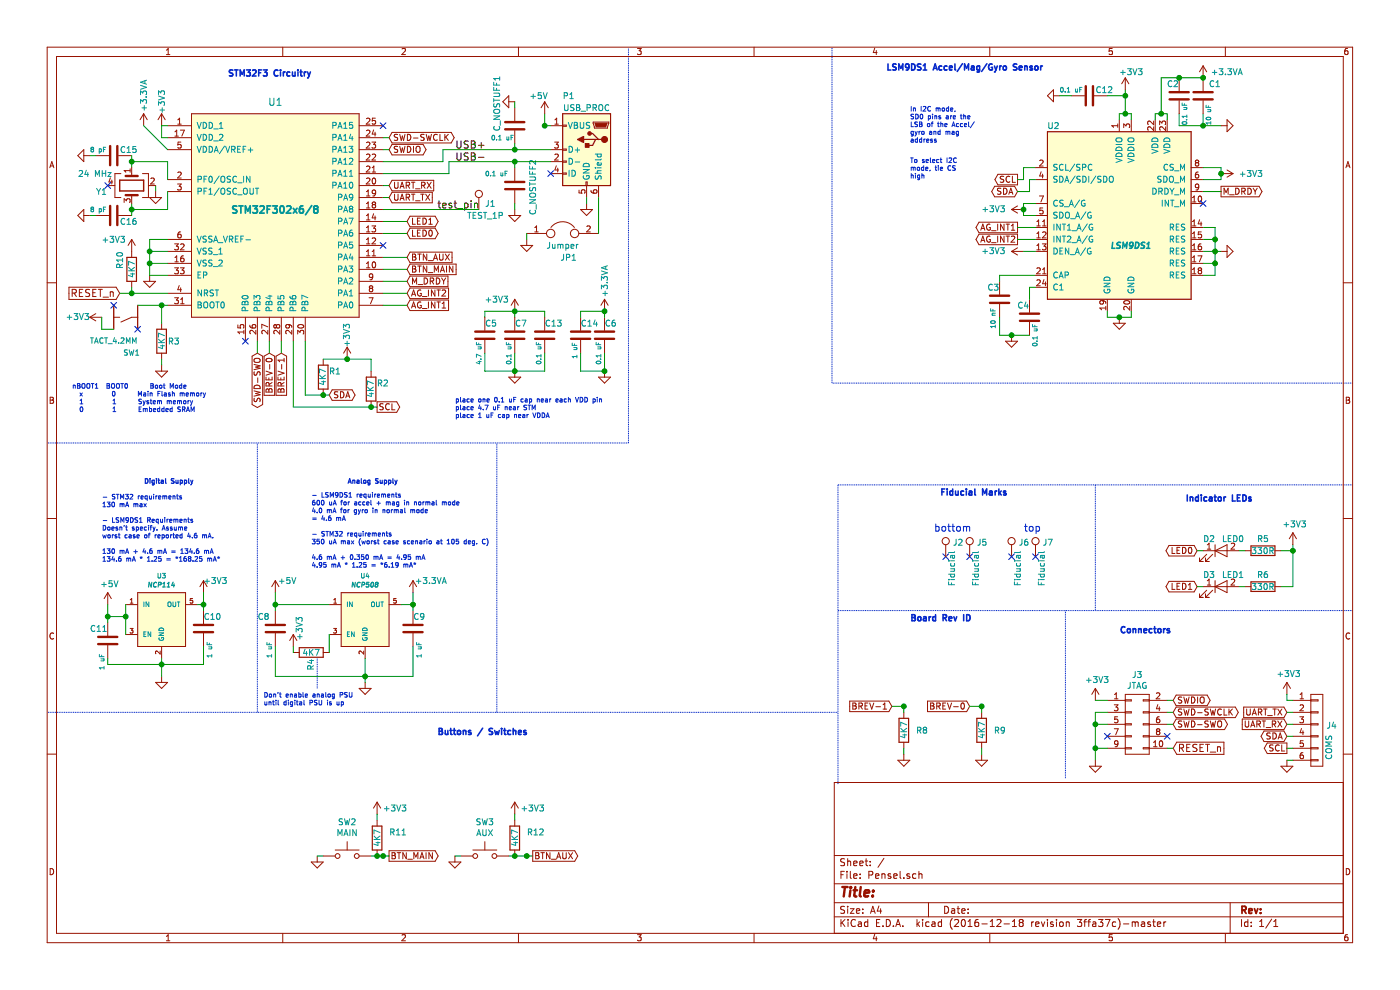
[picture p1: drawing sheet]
EESchema Schematic File Version 2
LIBS:74xgxx
LIBS:74xx
LIBS:ac-dc
LIBS:actel
LIBS:adc-dac
LIBS:allegro
LIBS:Altera
LIBS:analog_devices
LIBS:analog_switches
LIBS:atmel
LIBS:audio
LIBS:battery_management
LIBS:bbd
LIBS:bosch
LIBS:brooktre
LIBS:cmos_ieee
LIBS:cmos4000
LIBS:conn
LIBS:contrib
LIBS:cypress
LIBS:dc-dc
LIBS:device
LIBS:digital-audio
LIBS:diode
LIBS:display
LIBS:dsp
LIBS:elec-unifil
LIBS:ESD_Protection
LIBS:ftdi
LIBS:gennum
LIBS:graphic
LIBS:hc11
LIBS:intel
LIBS:interface
LIBS:ir
LIBS:Lattice
LIBS:linear
LIBS:logo
LIBS:maxim
LIBS:mechanical
LIBS:memory
LIBS:microchip_dspic33dsc
LIBS:microchip_pic10mcu
LIBS:microchip_pic12mcu
LIBS:microchip_pic16mcu
LIBS:microchip_pic18mcu
LIBS:microchip_pic32mcu
LIBS:microchip
LIBS:microcontrollers
LIBS:motor_drivers
LIBS:motorola
LIBS:motors
LIBS:msp430
LIBS:nordicsemi
LIBS:nxp_armmcu
LIBS:onsemi
LIBS:opto
LIBS:Oscillators
LIBS:philips
LIBS:Power_Management
LIBS:power
LIBS:powerint
LIBS:pspice
LIBS:references
LIBS:regul
LIBS:relays
LIBS:rfcom
LIBS:sensors
LIBS:silabs
LIBS:siliconi
LIBS:stm8
LIBS:stm32
LIBS:supertex
LIBS:switches
LIBS:texas
LIBS:transf
LIBS:transistors
LIBS:ttl_ieee
LIBS:valves
LIBS:video
LIBS:wiznet
LIBS:Worldsemi
LIBS:Xicor
LIBS:xilinx
LIBS:zetex
LIBS:Zilog
LIBS:MF_Aesthetics
LIBS:MF_Connectors
LIBS:MF_Discrete_Semiconductor
LIBS:MF_Displays
LIBS:MF_Frequency_Control
LIBS:MF_IC_Analog
LIBS:MF_IC_Digital
LIBS:MF_IC_Power
LIBS:MF_LEDs
LIBS:MF_Passives
LIBS:MF_Sensors
LIBS:MF_Switches
LIBS:pensel_components
LIBS:416F32022CKR
LIBS:Pensel-cache
EELAYER 26 0
EELAYER END
$Descr A4 11693 8268
encoding utf-8
Sheet 1 1
Title ""
Date ""
Rev ""
Comp ""
Comment1 ""
Comment2 ""
Comment3 ""
Comment4 ""
$EndDescr
$Comp
L USB_OTG P1
U 1 1
P 4900 1250
F 0 "P1" H 5050 1700 50  0000 C CNN
F 1 "USB_PROC" H 4900 1600 50  0000 C CNN
F 2 "TylerCustom:2013499-1" V 4850 1150 50  0001 C CNN
F 3 "" V 4850 1150 50  0000 C CNN
	1    4900 1250
	-1   0    0    -1  
$EndComp
$Comp
L SW_Push SW2
U 1 1
P 2900 7150
F 0 "SW2" H 2900 7435 50  0000 C CNN
F 1 "MAIN" H 2900 7344 50  0000 C CNN
F 2 "Buttons_Switches_SMD:SW_SPST_B3SL-1002P" H 2900 7350 50  0001 C CNN
F 3 "" H 2900 7350 50  0001 C CNN
	1    2900 7150
	1    0    0    -1  
$EndComp
$Comp
L SW_Push SW3
U 1 1
P 4050 7150
F 0 "SW3" H 4050 7435 50  0000 C CNN
F 1 "AUX" H 4050 7344 50  0000 C CNN
F 2 "Buttons_Switches_SMD:SW_SPST_B3SL-1002P" H 4050 7350 50  0001 C CNN
F 3 "" H 4050 7350 50  0001 C CNN
	1    4050 7150
	1    0    0    -1  
$EndComp
$Comp
L CONN_02X05 J3
U 1 1
P 9500 6050
F 0 "J3" H 9500 6465 50  0000 C CNN
F 1 "JTAG" H 9500 6374 50  0000 C CNN
F 2 "Pin_Headers:Pin_Header_Straight_2x05_Pitch1.27mm" H 9500 4850 50  0001 C CNN
F 3 "" H 9500 4850 50  0001 C CNN
	1    9500 6050
	1    0    0    -1  
$EndComp
$Comp
L LED D2
U 1 1
P 10200 4600
F 0 "D2" H 10100 4700 50  0000 C CNN
F 1 "LED0" H 10300 4700 50  0000 C CNN
F 2 "LEDs:LED_0402" H 10200 4600 50  0001 C CNN
F 3 "" H 10200 4600 50  0001 C CNN
	1    10200 4600
	1    0    0    -1  
$EndComp
$Comp
L LED D3
U 1 1
P 10200 4900
F 0 "D3" H 10100 5000 50  0000 C CNN
F 1 "LED1" H 10300 5000 50  0000 C CNN
F 2 "LEDs:LED_0402" H 10200 4900 50  0001 C CNN
F 3 "" H 10200 4900 50  0001 C CNN
	1    10200 4900
	1    0    0    -1  
$EndComp
$Comp
L R R5
U 1 1
P 10550 4600
F 0 "R5" V 10450 4600 50  0000 C CNN
F 1 "330R" V 10550 4600 50  0000 C CNN
F 2 "Resistors_SMD:R_0402" V 10480 4600 50  0001 C CNN
F 3 "" H 10550 4600 50  0001 C CNN
	1    10550 4600
	0    1    1    0   
$EndComp
$Comp
L R R6
U 1 1
P 10550 4900
F 0 "R6" V 10450 4900 50  0000 C CNN
F 1 "330R" V 10550 4900 50  0000 C CNN
F 2 "Resistors_SMD:R_0402" V 10480 4900 50  0001 C CNN
F 3 "" H 10550 4900 50  0001 C CNN
	1    10550 4900
	0    1    1    0   
$EndComp
$Comp
L +3V3 #PWR32
U 1 1
P 1700 4950
F 0 "#PWR32" H 1700 4800 50  0001 C CNN
F 1 "+3V3" H 1800 5050 50  0000 C CNN
F 2 "" H 1700 4950 50  0001 C CNN
F 3 "" H 1700 4950 50  0001 C CNN
	1    1700 4950
	1    0    0    -1  
$EndComp
$Comp
L +5V #PWR35
U 1 1
P 900 5050
F 0 "#PWR35" H 900 4900 50  0001 C CNN
F 1 "+5V" H 915 5223 50  0000 C CNN
F 2 "" H 900 5050 50  0001 C CNN
F 3 "" H 900 5050 50  0001 C CNN
	1    900  5050
	1    0    0    -1  
$EndComp
$Comp
L GND #PWR37
U 1 1
P 1350 5650
F 0 "#PWR37" H 1350 5400 50  0001 C CNN
F 1 "GND" H 1355 5477 50  0001 C CNN
F 2 "" H 1350 5650 50  0001 C CNN
F 3 "" H 1350 5650 50  0001 C CNN
	1    1350 5650
	1    0    0    -1  
$EndComp
$Comp
L +3V3 #PWR7
U 1 1
P 1350 1050
F 0 "#PWR7" H 1350 900 50  0001 C CNN
F 1 "+3V3" V 1350 1250 50  0000 C CNN
F 2 "" H 1350 1050 50  0001 C CNN
F 3 "" H 1350 1050 50  0001 C CNN
	1    1350 1050
	1    0    0    -1  
$EndComp
NoConn ~ 4600 1450
$Comp
L +5V #PWR5
U 1 1
P 4550 950
F 0 "#PWR5" H 4550 800 50  0001 C CNN
F 1 "+5V" H 4600 1100 50  0000 C CNN
F 2 "" H 4550 950 50  0001 C CNN
F 3 "" H 4550 950 50  0001 C CNN
	1    4550 950 
	-1   0    0    -1  
$EndComp
$Comp
L STM32F302x6/8 U1
U 1 1
P 2300 1800
F 0 "U1" H 2300 2750 60  0000 C CNN
F 1 "STM32F302x6/8" H 2300 1850 60  0000 C CNB
F 2 "Housings_DFN_QFN:QFN-32-1EP_5x5mm_Pitch0.5mm" H 2250 2150 60  0001 C CNN
F 3 "" H 2250 2150 60  0001 C CNN
	1    2300 1800
	1    0    0    -1  
$EndComp
$Comp
L GND #PWR13
U 1 1
P 4900 1700
F 0 "#PWR13" H 4900 1450 50  0001 C CNN
F 1 "GND" H 4905 1527 50  0001 C CNN
F 2 "" H 4900 1700 50  0001 C CNN
F 3 "" H 4900 1700 50  0001 C CNN
	1    4900 1700
	-1   0    0    -1  
$EndComp
Text GLabel 2750 3300 2    51   BiDi ~ 0
SDA
Text GLabel 3150 3400 2    51   Output ~ 0
SCL
$Comp
L R R2
U 1 1
P 3100 3250
F 0 "R2" H 2950 3300 50  0000 L CNN
F 1 "4K7" V 3100 3250 50  0000 C CNN
F 2 "Resistors_SMD:R_0402" V 3030 3250 50  0001 C CNN
F 3 "" H 3100 3250 50  0001 C CNN
	1    3100 3250
	-1   0    0    -1  
$EndComp
$Comp
L R R1
U 1 1
P 2700 3150
F 0 "R1" H 2550 3200 50  0000 L CNN
F 1 "4K7" V 2700 3150 50  0000 C CNN
F 2 "Resistors_SMD:R_0402" V 2630 3150 50  0001 C CNN
F 3 "" H 2700 3150 50  0001 C CNN
	1    2700 3150
	-1   0    0    -1  
$EndComp
$Comp
L +3V3 #PWR27
U 1 1
P 2900 3000
F 0 "#PWR27" H 2900 2850 50  0001 C CNN
F 1 "+3V3" V 2900 3200 50  0000 C CNN
F 2 "" H 2900 3000 50  0001 C CNN
F 3 "" H 2900 3000 50  0001 C CNN
	1    2900 3000
	-1   0    0    -1  
$EndComp
Text GLabel 3250 1250 2    51   BiDi ~ 0
SWDIO
Text GLabel 3400 1950 2    51   BiDi ~ 0
LED0
Text GLabel 9800 5850 2    51   BiDi ~ 0
SWDIO
$Comp
L +3V3 #PWR31
U 1 1
P 10800 4550
F 0 "#PWR31" H 10800 4400 50  0001 C CNN
F 1 "+3V3" H 10815 4723 50  0000 C CNN
F 2 "" H 10800 4550 50  0001 C CNN
F 3 "" H 10800 4550 50  0001 C CNN
	1    10800 4550
	1    0    0    -1  
$EndComp
Text GLabel 10000 4900 0    51   BiDi ~ 0
LED1
Text GLabel 10000 4600 0    51   BiDi ~ 0
LED0
Text GLabel 3250 1150 2    51   BiDi ~ 0
SWD-SWCLK
Text GLabel 3400 2150 2    51   Input ~ 0
BTN_AUX
Text GLabel 9800 6050 2    51   BiDi ~ 0
SWD-SWO
Text GLabel 3400 1850 2    51   BiDi ~ 0
LED1
Text GLabel 3400 2250 2    51   Input ~ 0
BTN_MAIN
Text GLabel 9800 5950 2    51   BiDi ~ 0
SWD-SWCLK
Text GLabel 9800 6250 2    60   Input ~ 0
RESET_n
Text GLabel 3250 7150 2    51   Output ~ 0
BTN_MAIN
Text GLabel 4450 7150 2    51   Output ~ 0
BTN_AUX
Text GLabel 2150 2950 3    51   BiDi ~ 0
SWD-SWO
NoConn ~ 9750 6150
NoConn ~ 9250 6150
$Comp
L +3V3 #PWR45
U 1 1
P 3150 6800
F 0 "#PWR45" H 3150 6650 50  0001 C CNN
F 1 "+3V3" H 3300 6850 50  0000 C CNN
F 2 "" H 3150 6800 50  0001 C CNN
F 3 "" H 3150 6800 50  0001 C CNN
	1    3150 6800
	1    0    0    -1  
$EndComp
$Comp
L +3V3 #PWR46
U 1 1
P 4300 6800
F 0 "#PWR46" H 4300 6650 50  0001 C CNN
F 1 "+3V3" H 4450 6850 50  0000 C CNN
F 2 "" H 4300 6800 50  0001 C CNN
F 3 "" H 4300 6800 50  0001 C CNN
	1    4300 6800
	1    0    0    -1  
$EndComp
$Comp
L GND #PWR48
U 1 1
P 3800 7150
F 0 "#PWR48" H 3800 6900 50  0001 C CNN
F 1 "GND" H 3805 6977 50  0001 C CNN
F 2 "" H 3800 7150 50  0001 C CNN
F 3 "" H 3800 7150 50  0001 C CNN
	1    3800 7150
	1    0    0    -1  
$EndComp
$Comp
L GND #PWR47
U 1 1
P 2650 7150
F 0 "#PWR47" H 2650 6900 50  0001 C CNN
F 1 "GND" H 2655 6977 50  0001 C CNN
F 2 "" H 2650 7150 50  0001 C CNN
F 3 "" H 2650 7150 50  0001 C CNN
	1    2650 7150
	1    0    0    -1  
$EndComp
$Comp
L GND #PWR28
U 1 1
P 1350 3050
F 0 "#PWR28" H 1350 2800 50  0001 C CNN
F 1 "GND" H 900 3100 50  0001 C CNN
F 2 "" H 1350 3050 50  0001 C CNN
F 3 "" H 1350 3050 50  0001 C CNN
	1    1350 3050
	1    0    0    -1  
$EndComp
Text Notes 600  3450 0    39   ~ 0
nBOOT1  BOOT0      Boot Mode\n  x        0      Main Flash memory\n  1        1      System memory \n  0        1      Embedded SRAM
$Comp
L C C5
U 1 1
P 4050 2800
F 0 "C5" H 4050 2900 50  0000 L CNN
F 1 "4.7 uF" V 4000 2550 39  0000 L CNN
F 2 "Capacitors_SMD:C_0402" H 4088 2650 50  0001 C CNN
F 3 "" H 4050 2800 50  0001 C CNN
	1    4050 2800
	1    0    0    -1  
$EndComp
$Comp
L C C6
U 1 1
P 5050 2800
F 0 "C6" H 5050 2900 50  0000 L CNN
F 1 "0.1 uF" V 5000 2550 39  0000 L CNN
F 2 "Capacitors_SMD:C_0402" H 5088 2650 50  0001 C CNN
F 3 "" H 5050 2800 50  0001 C CNN
	1    5050 2800
	1    0    0    -1  
$EndComp
$Comp
L GND #PWR29
U 1 1
P 4300 3100
F 0 "#PWR29" H 4300 2850 50  0001 C CNN
F 1 "GND" H 4305 2927 50  0001 C CNN
F 2 "" H 4300 3100 50  0001 C CNN
F 3 "" H 4300 3100 50  0001 C CNN
	1    4300 3100
	1    0    0    -1  
$EndComp
$Comp
L +3V3 #PWR22
U 1 1
P 4300 2600
F 0 "#PWR22" H 4300 2450 50  0001 C CNN
F 1 "+3V3" H 4150 2700 50  0000 C CNN
F 2 "" H 4300 2600 50  0001 C CNN
F 3 "" H 4300 2600 50  0001 C CNN
	1    4300 2600
	1    0    0    -1  
$EndComp
$Comp
L R R10
U 1 1
P 1100 2250
F 0 "R10" V 1000 2250 50  0000 L CNN
F 1 "4K7" V 1100 2250 50  0000 C CNN
F 2 "Resistors_SMD:R_0402" V 1030 2250 50  0001 C CNN
F 3 "" H 1100 2250 50  0001 C CNN
	1    1100 2250
	1    0    0    -1  
$EndComp
$Comp
L +3V3 #PWR18
U 1 1
P 1100 2100
F 0 "#PWR18" H 1100 1950 50  0001 C CNN
F 1 "+3V3" H 950 2200 50  0000 C CNN
F 2 "" H 1100 2100 50  0001 C CNN
F 3 "" H 1100 2100 50  0001 C CNN
	1    1100 2100
	1    0    0    -1  
$EndComp
Text GLabel 10750 6150 0    51   BiDi ~ 0
SDA
Text GLabel 10750 6250 0    51   Output ~ 0
SCL
Text Notes 1200 4050 0    39   ~ 8
Digital Supply
$Comp
L R R11
U 1 1
P 3150 7000
F 0 "R11" H 3250 7050 50  0000 L CNN
F 1 "4K7" V 3150 7000 50  0000 C CNN
F 2 "Resistors_SMD:R_0402" V 3080 7000 50  0001 C CNN
F 3 "" H 3150 7000 50  0001 C CNN
	1    3150 7000
	1    0    0    -1  
$EndComp
$Comp
L R R12
U 1 1
P 4300 7000
F 0 "R12" H 4400 7050 50  0000 L CNN
F 1 "4K7" V 4300 7000 50  0000 C CNN
F 2 "Resistors_SMD:R_0402" V 4230 7000 50  0001 C CNN
F 3 "" H 4300 7000 50  0001 C CNN
	1    4300 7000
	1    0    0    -1  
$EndComp
$Comp
L C C10
U 1 1
P 1700 5250
F 0 "C10" H 1700 5350 50  0000 L CNN
F 1 "1 uF" V 1750 5000 39  0000 L CNN
F 2 "Capacitors_SMD:C_0402" H 1738 5100 50  0001 C CNN
F 3 "" H 1700 5250 50  0001 C CNN
	1    1700 5250
	1    0    0    -1  
$EndComp
$Comp
L C C11
U 1 1
P 900 5350
F 0 "C11" H 750 5450 50  0000 L CNN
F 1 "1 uF" V 850 5100 39  0000 L CNN
F 2 "Capacitors_SMD:C_0402" H 938 5200 50  0001 C CNN
F 3 "" H 900 5350 50  0001 C CNN
	1    900  5350
	1    0    0    -1  
$EndComp
$Comp
L GND #PWR21
U 1 1
P 1250 2300
F 0 "#PWR21" H 1250 2050 50  0001 C CNN
F 1 "GND" H 800 2350 50  0001 C CNN
F 2 "" H 1250 2300 50  0001 C CNN
F 3 "" H 1250 2300 50  0001 C CNN
	1    1250 2300
	1    0    0    -1  
$EndComp
$Comp
L GND #PWR44
U 1 1
P 10750 6350
F 0 "#PWR44" H 10750 6100 50  0001 C CNN
F 1 "GND" H 10300 6400 50  0001 C CNN
F 2 "" H 10750 6350 50  0001 C CNN
F 3 "" H 10750 6350 50  0001 C CNN
	1    10750 6350
	1    0    0    -1  
$EndComp
$Comp
L TEST_1P J1
U 1 1
P 4000 1750
F 0 "J1" H 4050 1800 50  0000 L CNN
F 1 "TEST_1P" H 3900 1700 50  0000 L CNN
F 2 "Measurement_Points:Measurement_Point_Round-SMD-Pad_Small" H 4200 1750 50  0001 C CNN
F 3 "" H 4200 1750 50  0001 C CNN
	1    4000 1750
	1    0    0    -1  
$EndComp
$Comp
L TEST_1P J7
U 1 1
P 8650 4650
F 0 "J7" H 8708 4770 50  0000 L CNN
F 1 "Fiducial" V 8700 4400 50  0000 L CNN
F 2 "Fiducials:Fiducial_1mm_Dia_2.54mm_Outer_CopperTop" H 8850 4650 50  0001 C CNN
F 3 "" H 8850 4650 50  0001 C CNN
	1    8650 4650
	1    0    0    -1  
$EndComp
$Comp
L TEST_1P J6
U 1 1
P 8450 4650
F 0 "J6" H 8508 4770 50  0000 L CNN
F 1 "Fiducial" V 8500 4400 50  0000 L CNN
F 2 "Fiducials:Fiducial_1mm_Dia_2.54mm_Outer_CopperTop" H 8650 4650 50  0001 C CNN
F 3 "" H 8650 4650 50  0001 C CNN
	1    8450 4650
	1    0    0    -1  
$EndComp
NoConn ~ 8650 4650
NoConn ~ 8450 4650
Text Notes 8550 4450 0    60   ~ 0
top\n
Text GLabel 2250 2950 3    51   Input ~ 0
BREV-0
Text GLabel 2350 2950 3    51   Input ~ 0
BREV-1
Text GLabel 8100 5900 0    51   Input ~ 0
BREV-0
Text GLabel 7450 5900 0    51   Input ~ 0
BREV-1
$Comp
L GND #PWR41
U 1 1
P 7550 6300
F 0 "#PWR41" H 7550 6050 50  0001 C CNN
F 1 "GND" H 7555 6127 50  0001 C CNN
F 2 "" H 7550 6300 50  0001 C CNN
F 3 "" H 7550 6300 50  0001 C CNN
	1    7550 6300
	1    0    0    -1  
$EndComp
$Comp
L R R8
U 1 1
P 7550 6100
F 0 "R8" H 7650 6100 50  0000 L CNN
F 1 "4K7" V 7550 6100 50  0000 C CNN
F 2 "Resistors_SMD:R_0402" V 7480 6100 50  0001 C CNN
F 3 "" H 7550 6100 50  0001 C CNN
	1    7550 6100
	1    0    0    -1  
$EndComp
$Comp
L GND #PWR42
U 1 1
P 8200 6300
F 0 "#PWR42" H 8200 6050 50  0001 C CNN
F 1 "GND" H 8205 6127 50  0001 C CNN
F 2 "" H 8200 6300 50  0001 C CNN
F 3 "" H 8200 6300 50  0001 C CNN
	1    8200 6300
	1    0    0    -1  
$EndComp
$Comp
L R R9
U 1 1
P 8200 6100
F 0 "R9" H 8300 6100 50  0000 L CNN
F 1 "4K7" V 8200 6100 50  0000 C CNN
F 2 "Resistors_SMD:R_0402" V 8130 6100 50  0001 C CNN
F 3 "" H 8200 6100 50  0001 C CNN
	1    8200 6100
	1    0    0    -1  
$EndComp
Text Notes 7600 5200 0    51   ~ 10
Board Rev ID
Text GLabel 3250 1550 2    51   Input ~ 0
UART_RX
Text GLabel 3250 1650 2    51   Input ~ 0
UART_TX
Text GLabel 10750 5950 0    51   Input ~ 0
UART_TX
Text GLabel 10750 6050 0    51   Input ~ 0
UART_RX
$Comp
L C C_NOSTUFF2
U 1 1
P 4300 1550
F 0 "C_NOSTUFF2" V 4450 1300 50  0000 L CNN
F 1 "0.1 uF" H 4050 1650 39  0000 L CNN
F 2 "Capacitors_SMD:C_0402" H 4338 1400 50  0001 C CNN
F 3 "" H 4300 1550 50  0001 C CNN
	1    4300 1550
	1    0    0    -1  
$EndComp
$Comp
L C C_NOSTUFF1
U 1 1
P 4300 1050
F 0 "C_NOSTUFF1" V 4150 1000 50  0000 L CNN
F 1 "0.1 uF" H 4100 950 39  0000 L CNN
F 2 "Capacitors_SMD:C_0402" H 4338 900 50  0001 C CNN
F 3 "" H 4300 1050 50  0001 C CNN
	1    4300 1050
	1    0    0    -1  
$EndComp
$Comp
L GND #PWR14
U 1 1
P 4300 1750
F 0 "#PWR14" H 4300 1500 50  0001 C CNN
F 1 "GND" H 4305 1577 50  0001 C CNN
F 2 "" H 4300 1750 50  0001 C CNN
F 3 "" H 4300 1750 50  0001 C CNN
	1    4300 1750
	-1   0    0    -1  
$EndComp
$Comp
L GND #PWR4
U 1 1
P 4300 850
F 0 "#PWR4" H 4300 600 50  0001 C CNN
F 1 "GND" H 4305 677 50  0001 C CNN
F 2 "" H 4300 850 50  0001 C CNN
F 3 "" H 4300 850 50  0001 C CNN
	1    4300 850 
	0    1    -1   0   
$EndComp
$Comp
L +5V #PWR33
U 1 1
P 2300 4950
F 0 "#PWR33" H 2300 4800 50  0001 C CNN
F 1 "+5V" H 2400 5050 50  0000 C CNN
F 2 "" H 2300 4950 50  0001 C CNN
F 3 "" H 2300 4950 50  0001 C CNN
	1    2300 4950
	1    0    0    -1  
$EndComp
$Comp
L GND #PWR38
U 1 1
P 3050 5700
F 0 "#PWR38" H 3050 5450 50  0001 C CNN
F 1 "GND" H 3055 5527 50  0001 C CNN
F 2 "" H 3050 5700 50  0001 C CNN
F 3 "" H 3050 5700 50  0001 C CNN
	1    3050 5700
	1    0    0    -1  
$EndComp
$Comp
L C C9
U 1 1
P 3450 5250
F 0 "C9" H 3450 5350 50  0000 L CNN
F 1 "1 uF" V 3500 5000 39  0000 L CNN
F 2 "Capacitors_SMD:C_0402" H 3488 5100 50  0001 C CNN
F 3 "" H 3450 5250 50  0001 C CNN
	1    3450 5250
	1    0    0    -1  
$EndComp
$Comp
L C C8
U 1 1
P 2300 5250
F 0 "C8" H 2150 5350 50  0000 L CNN
F 1 "1 uF" V 2250 5000 39  0000 L CNN
F 2 "Capacitors_SMD:C_0402" H 2338 5100 50  0001 C CNN
F 3 "" H 2300 5250 50  0001 C CNN
	1    2300 5250
	1    0    0    -1  
$EndComp
Text Notes 2900 4050 0    39   ~ 8
Analog Supply
$Comp
L +3.3VA #PWR34
U 1 1
P 3450 4950
F 0 "#PWR34" H 3450 4800 50  0001 C CNN
F 1 "+3.3VA" H 3600 5050 50  0000 C CNN
F 2 "" H 3450 4950 50  0001 C CNN
F 3 "" H 3450 4950 50  0001 C CNN
	1    3450 4950
	1    0    0    -1  
$EndComp
$Comp
L +3.3VA #PWR1
U 1 1
P 10050 650
F 0 "#PWR1" H 10050 500 50  0001 C CNN
F 1 "+3.3VA" H 9850 700 50  0000 C CNN
F 2 "" H 10050 650 50  0001 C CNN
F 3 "" H 10050 650 50  0001 C CNN
	1    10050 650 
	-1   0    0    -1  
$EndComp
$Comp
L +3V3 #PWR2
U 1 1
P 9400 750
F 0 "#PWR2" H 9400 600 50  0001 C CNN
F 1 "+3V3" H 9450 900 50  0000 C CNN
F 2 "" H 9400 750 50  0001 C CNN
F 3 "" H 9400 750 50  0001 C CNN
	1    9400 750 
	1    0    0    -1  
$EndComp
Text GLabel 8500 1500 0    51   Output ~ 0
SCL
Text GLabel 8500 1600 0    51   BiDi ~ 0
SDA
$Comp
L GND #PWR25
U 1 1
P 9350 2650
F 0 "#PWR25" H 9350 2400 50  0001 C CNN
F 1 "GND" H 9355 2477 50  0001 C CNN
F 2 "" H 9350 2650 50  0001 C CNN
F 3 "" H 9350 2650 50  0001 C CNN
	1    9350 2650
	-1   0    0    -1  
$EndComp
Text GLabel 8500 1900 0    51   Output ~ 0
AG_INT1
Text GLabel 8500 2000 0    51   Output ~ 0
AG_INT2
$Comp
L C C4
U 1 1
P 8600 2650
F 0 "C4" H 8600 2750 50  0000 L CNN
F 1 "0.1 uF" V 8550 2400 39  0000 L CNN
F 2 "Capacitors_SMD:C_0402" H 8638 2500 50  0001 C CNN
F 3 "" H 8600 2650 50  0001 C CNN
	1    8600 2650
	-1   0    0    -1  
$EndComp
$Comp
L C C3
U 1 1
P 8350 2500
F 0 "C3" H 8350 2600 50  0000 L CNN
F 1 "10 nF" V 8400 2250 39  0000 L CNN
F 2 "Capacitors_SMD:C_0402" H 8388 2350 50  0001 C CNN
F 3 "" H 8350 2500 50  0001 C CNN
F 4 "16v cap or more (must gurentee 1 nF under 11v bias)" H 8350 2500 60  0001 C CNN "Notes"
	1    8350 2500
	-1   0    0    -1  
$EndComp
$Comp
L GND #PWR26
U 1 1
P 8450 2800
F 0 "#PWR26" H 8450 2550 50  0001 C CNN
F 1 "GND" H 8455 2627 50  0001 C CNN
F 2 "" H 8450 2800 50  0001 C CNN
F 3 "" H 8450 2800 50  0001 C CNN
	1    8450 2800
	1    0    0    -1  
$EndComp
$Comp
L GND #PWR20
U 1 1
P 10200 2100
F 0 "#PWR20" H 10200 1850 50  0001 C CNN
F 1 "GND" H 10205 1927 50  0001 C CNN
F 2 "" H 10200 2100 50  0001 C CNN
F 3 "" H 10200 2100 50  0001 C CNN
	1    10200 2100
	0    -1   1    0   
$EndComp
$Comp
L C C2
U 1 1
P 9850 800
F 0 "C2" H 9850 900 50  0000 L CNN
F 1 "0.1 uF" V 9800 550 39  0000 L CNN
F 2 "Capacitors_SMD:C_0402" H 9888 650 50  0001 C CNN
F 3 "" H 9850 800 50  0001 C CNN
	1    9850 800 
	-1   0    0    -1  
$EndComp
$Comp
L C C1
U 1 1
P 10050 800
F 0 "C1" H 9900 900 50  0000 L CNN
F 1 "10 uF" V 10000 550 39  0000 L CNN
F 2 "Capacitors_SMD:C_0603" H 10088 650 50  0001 C CNN
F 3 "" H 10050 800 50  0001 C CNN
	1    10050 800 
	-1   0    0    -1  
$EndComp
$Comp
L +3V3 #PWR15
U 1 1
P 8550 1750
F 0 "#PWR15" H 8550 1600 50  0001 C CNN
F 1 "+3V3" V 8550 2000 50  0000 C CNN
F 2 "" H 8550 1750 50  0001 C CNN
F 3 "" H 8550 1750 50  0001 C CNN
	1    8550 1750
	0    -1   -1   0   
$EndComp
Text Notes 7600 1200 0    39   ~ 0
In I2C mode, \nSD0 pins are the \nLSB of the Accel/\ngyro and mag\naddress
Text Notes 7600 1500 0    39   ~ 0
To select I2C\nmode, tie CS\nhigh
Text GLabel 10200 1600 2    51   Output ~ 0
M_DRDY
$Comp
L +3.3VA #PWR6
U 1 1
P 1200 1050
F 0 "#PWR6" H 1200 900 50  0001 C CNN
F 1 "+3.3VA" V 1200 1300 50  0000 C CNN
F 2 "" H 1200 1050 50  0001 C CNN
F 3 "" H 1200 1050 50  0001 C CNN
	1    1200 1050
	1    0    0    -1  
$EndComp
Text Notes 2600 4750 0    39   ~ 0
- LSM9DS1 requirements\n600 uA for accel + mag in normal mode\n4.0 mA for gyro in normal mode\n= 4.6 mA\n\n- STM32 requirements\n350 uA max (worst case scenario at 105 deg. C)\n\n4.6 mA + 0.350 mA = 4.95 mA\n4.95 mA * 1.25 = *6.19 mA*
Text Notes 850  4700 0    39   ~ 0
- STM32 requirements\n130 mA max\n\n- LSM9DS1 Requirements\nDoesn’t specify. Assume \nworst case of reported 4.6 mA.\n\n130 mA + 4.6 mA = 134.6 mA\n134.6 mA * 1.25 = *168.25 mA*
$Comp
L NCP508 U4
U 1 1
P 3050 5200
F 0 "U4" H 3050 5591 39  0000 C CNN
F 1 "NCP508" H 3050 5516 39  0000 C CIB
F 2 "TO_SOT_Packages_SMD:SC-70-5" H 3050 5200 39  0001 C CNN
F 3 "" H 3050 5200 39  0001 C CNN
	1    3050 5200
	1    0    0    -1  
$EndComp
$Comp
L +3V3 #PWR36
U 1 1
P 2450 5400
F 0 "#PWR36" H 2450 5250 50  0001 C CNN
F 1 "+3V3" V 2500 5550 50  0000 C CNN
F 2 "" H 2450 5400 50  0001 C CNN
F 3 "" H 2450 5400 50  0001 C CNN
	1    2450 5400
	1    0    0    -1  
$EndComp
$Comp
L NCP114 U3
U 1 1
P 1350 5200
F 0 "U3" H 1350 5591 39  0000 C CNN
F 1 "NCP114" H 1350 5516 39  0000 C CIB
F 2 "TO_SOT_Packages_SMD:SC-70-5" H 1350 5200 39  0001 C CNN
F 3 "" H 1350 5200 39  0001 C CNN
	1    1350 5200
	1    0    0    -1  
$EndComp
Text Label 3800 1350 0    60   ~ 0
USB-
Text Label 3800 1250 0    60   ~ 0
USB+
Text Label 3650 1750 0    60   ~ 0
test_pin
$Comp
L GND #PWR43
U 1 1
P 9150 6350
F 0 "#PWR43" H 9150 6100 50  0001 C CNN
F 1 "GND" H 8700 6400 50  0001 C CNN
F 2 "" H 9150 6350 50  0001 C CNN
F 3 "" H 9150 6350 50  0001 C CNN
	1    9150 6350
	1    0    0    -1  
$EndComp
$Comp
L +3V3 #PWR40
U 1 1
P 9150 5850
F 0 "#PWR40" H 9150 5700 50  0001 C CNN
F 1 "+3V3" H 9165 6023 50  0000 C CNN
F 2 "" H 9150 5850 50  0001 C CNN
F 3 "" H 9150 5850 50  0001 C CNN
	1    9150 5850
	1    0    0    -1  
$EndComp
Text GLabel 3400 2550 2    51   Input ~ 0
AG_INT1
Text GLabel 3400 2450 2    51   Input ~ 0
AG_INT2
Text GLabel 3400 2350 2    51   Input ~ 0
M_DRDY
Text Notes 3800 3500 0    39   ~ 0
place one 0.1 uF cap near each VDD pin\nplace 4.7 uF near STM\nplace 1 uF cap near VDDA
$Comp
L C C13
U 1 1
P 4550 2800
F 0 "C13" H 4550 2900 50  0000 L CNN
F 1 "0.1 uF" V 4500 2550 39  0000 L CNN
F 2 "Capacitors_SMD:C_0402" H 4588 2650 50  0001 C CNN
F 3 "" H 4550 2800 50  0001 C CNN
	1    4550 2800
	1    0    0    -1  
$EndComp
$Comp
L C C7
U 1 1
P 4300 2800
F 0 "C7" H 4300 2900 50  0000 L CNN
F 1 "0.1 uF" V 4250 2550 39  0000 L CNN
F 2 "Capacitors_SMD:C_0402" H 4338 2650 50  0001 C CNN
F 3 "" H 4300 2800 50  0001 C CNN
	1    4300 2800
	1    0    0    -1  
$EndComp
Text Notes 7850 4150 0    51   ~ 10
Fiducial Marks
Text Notes 9900 4200 0    51   ~ 10
Indicator LEDs
Text Notes 9350 5300 0    51   ~ 10
Connectors
Text Notes 3650 6150 0    51   ~ 10
Buttons / Switches
Text Notes 7400 600  0    51   ~ 10
LSM9DS1 Accel/Mag/Gyro Sensor
Text Notes 1900 650  0    51   ~ 10
STM32F3 Circuitry
Text GLabel 1000 2450 0    60   Input ~ 0
RESET_n
$Comp
L R R4
U 1 1
P 2600 5450
F 0 "R4" H 2650 5450 50  0000 L CNN
F 1 "4K7" V 2600 5450 50  0000 C CNN
F 2 "Resistors_SMD:R_0402" V 2530 5450 50  0001 C CNN
F 3 "" H 2600 5450 50  0001 C CNN
	1    2600 5450
	0    1    1    0   
$EndComp
Text Notes 2200 5900 0    39   ~ 0
Don’t enable analog PSU\nuntil digital PSU is up
$Comp
L +3V3 #PWR39
U 1 1
P 10750 5800
F 0 "#PWR39" H 10750 5650 50  0001 C CNN
F 1 "+3V3" H 10765 5973 50  0000 C CNN
F 2 "" H 10750 5800 50  0001 C CNN
F 3 "" H 10750 5800 50  0001 C CNN
	1    10750 5800
	1    0    0    -1  
$EndComp
$Comp
L CONN_01X06 J4
U 1 1
P 11000 6100
F 0 "J4" H 11078 6141 50  0000 L CNN
F 1 "COMS" V 11100 5850 50  0000 L CNN
F 2 "Pin_Headers:Pin_Header_Straight_1x06_Pitch2.00mm" H 11000 6100 50  0001 C CNN
F 3 "" H 11000 6100 50  0001 C CNN
	1    11000 6100
	1    0    0    -1  
$EndComp
$Comp
L GND #PWR30
U 1 1
P 5050 3100
F 0 "#PWR30" H 5050 2850 50  0001 C CNN
F 1 "GND" H 5055 2927 50  0001 C CNN
F 2 "" H 5050 3100 50  0001 C CNN
F 3 "" H 5050 3100 50  0001 C CNN
	1    5050 3100
	1    0    0    -1  
$EndComp
$Comp
L +3.3VA #PWR23
U 1 1
P 5050 2600
F 0 "#PWR23" H 5050 2450 50  0001 C CNN
F 1 "+3.3VA" V 5050 2850 50  0000 C CNN
F 2 "" H 5050 2600 50  0001 C CNN
F 3 "" H 5050 2600 50  0001 C CNN
	1    5050 2600
	1    0    0    -1  
$EndComp
$Comp
L C C12
U 1 1
P 9100 800
F 0 "C12" V 9050 850 50  0000 L CNN
F 1 "0.1 uF" V 9050 550 39  0000 L CNN
F 2 "Capacitors_SMD:C_0402" H 9138 650 50  0001 C CNN
F 3 "" H 9100 800 50  0001 C CNN
	1    9100 800 
	0    1    1    0   
$EndComp
$Comp
L GND #PWR3
U 1 1
P 8850 800
F 0 "#PWR3" H 8850 550 50  0001 C CNN
F 1 "GND" H 8855 627 50  0001 C CNN
F 2 "" H 8850 800 50  0001 C CNN
F 3 "" H 8850 800 50  0001 C CNN
	1    8850 800 
	0    1    -1   0   
$EndComp
Text Notes 7800 4450 0    60   ~ 0
bottom
NoConn ~ 7900 4650
NoConn ~ 8100 4650
$Comp
L TEST_1P J2
U 1 1
P 7900 4650
F 0 "J2" H 7958 4770 50  0000 L CNN
F 1 "Fiducial" V 7950 4400 50  0000 L CNN
F 2 "Fiducials:Fiducial_1mm_Dia_2.54mm_Outer_CopperBottom" H 8100 4650 50  0001 C CNN
F 3 "" H 8100 4650 50  0001 C CNN
	1    7900 4650
	1    0    0    -1  
$EndComp
$Comp
L TEST_1P J5
U 1 1
P 8100 4650
F 0 "J5" H 8158 4770 50  0000 L CNN
F 1 "Fiducial" V 8150 4400 50  0000 L CNN
F 2 "Fiducials:Fiducial_1mm_Dia_2.54mm_Outer_CopperBottom" H 8300 4650 50  0001 C CNN
F 3 "" H 8300 4650 50  0001 C CNN
	1    8100 4650
	1    0    0    -1  
$EndComp
$Comp
L TACT_4.2MM SW1
U 1 1
P 1050 2650
F 0 "SW1" V 750 2600 45  0000 C CNN
F 1 "TACT_4.2MM" V 850 2750 45  0000 C CNN
F 2 "MF_Switches:MF_Switches-TACT4.2MM" H 940 2800 20  0001 L CNN
F 3 "" H 1050 2650 60  0001 C CNN
	1    1050 2650
	0    -1   -1   0   
$EndComp
$Comp
L R R3
U 1 1
P 1350 2850
F 0 "R3" H 1400 2850 50  0000 L CNN
F 1 "4K7" V 1350 2850 50  0000 C CNN
F 2 "Resistors_SMD:R_0402" V 1280 2850 50  0001 C CNN
F 3 "" H 1350 2850 50  0001 C CNN
	1    1350 2850
	1    0    0    -1  
$EndComp
$Comp
L +3V3 #PWR24
U 1 1
P 850 2650
F 0 "#PWR24" H 850 2500 50  0001 C CNN
F 1 "+3V3" V 850 2850 50  0000 C CNN
F 2 "" H 850 2650 50  0001 C CNN
F 3 "" H 850 2650 50  0001 C CNN
	1    850  2650
	0    -1   -1   0   
$EndComp
NoConn ~ 1150 2750
NoConn ~ 950  2550
$Comp
L Jumper JP1
U 1 1
P 4700 1950
F 0 "JP1" H 4750 1750 50  0000 C CNN
F 1 "Jumper" H 4700 1850 50  0000 C CNN
F 2 "Resistors_SMD:R_0402" H 4700 1950 50  0001 C CNN
F 3 "" H 4700 1950 50  0001 C CNN
	1    4700 1950
	1    0    0    -1  
$EndComp
$Comp
L GND #PWR17
U 1 1
P 4400 2000
F 0 "#PWR17" H 4400 1750 50  0001 C CNN
F 1 "GND" H 4405 1827 50  0001 C CNN
F 2 "" H 4400 2000 50  0001 C CNN
F 3 "" H 4400 2000 50  0001 C CNN
	1    4400 2000
	-1   0    0    -1  
$EndComp
$Comp
L C C14
U 1 1
P 4850 2800
F 0 "C14" H 4850 2900 50  0000 L CNN
F 1 "1 uF" V 4800 2600 39  0000 L CNN
F 2 "Capacitors_SMD:C_0402" H 4888 2650 50  0001 C CNN
F 3 "" H 4850 2800 50  0001 C CNN
	1    4850 2800
	1    0    0    -1  
$EndComp
$Comp
L C C16
U 1 1
P 950 1800
F 0 "C16" V 1000 1850 50  0000 L CNN
F 1 "8 pF" V 900 1600 39  0000 L CNN
F 2 "Capacitors_SMD:C_0402" H 988 1650 50  0001 C CNN
F 3 "" H 950 1800 50  0001 C CNN
	1    950  1800
	0    1    1    0   
$EndComp
$Comp
L C C15
U 1 1
P 950 1300
F 0 "C15" V 900 1350 50  0000 L CNN
F 1 "8 pF" V 900 1100 39  0000 L CNN
F 2 "Capacitors_SMD:C_0402" H 988 1150 50  0001 C CNN
F 3 "" H 950 1300 50  0001 C CNN
	1    950  1300
	0    1    1    0   
$EndComp
$Comp
L GND #PWR16
U 1 1
P 750 1800
F 0 "#PWR16" H 750 1550 50  0001 C CNN
F 1 "GND" H 300 1850 50  0001 C CNN
F 2 "" H 750 1800 50  0001 C CNN
F 3 "" H 750 1800 50  0001 C CNN
	1    750  1800
	0    1    1    0   
$EndComp
$Comp
L GND #PWR9
U 1 1
P 750 1300
F 0 "#PWR9" H 750 1050 50  0001 C CNN
F 1 "GND" H 300 1350 50  0001 C CNN
F 2 "" H 750 1300 50  0001 C CNN
F 3 "" H 750 1300 50  0001 C CNN
	1    750  1300
	0    1    1    0   
$EndComp
NoConn ~ 2050 2850
NoConn ~ 3200 2050
Wire Wire Line
	1200 1050 1400 1250
Wire Wire Line
	1350 1050 1400 1050
Wire Wire Line
	1400 1150 1350 1150
Wire Wire Line
	1250 2200 1400 2200
Wire Wire Line
	1400 2100 1250 2100
Wire Wire Line
	1250 2000 1250 2300
Wire Wire Line
	1400 2000 1250 2000
Connection ~ 1250 2100
Wire Wire Line
	4900 1700 4900 1650
Wire Wire Line
	900  5050 900  5200
Wire Wire Line
	1700 4950 1700 5100
Wire Wire Line
	1000 2450 1400 2450
Connection ~ 2700 3300
Connection ~ 3100 3400
Wire Wire Line
	2700 3000 3100 3000
Wire Wire Line
	3100 3000 3100 3100
Connection ~ 2900 3000
Wire Wire Line
	3200 1250 3250 1250
Wire Wire Line
	10700 4600 10800 4600
Wire Wire Line
	10800 4550 10800 4900
Wire Wire Line
	10800 4900 10700 4900
Connection ~ 10800 4600
Wire Wire Line
	10400 4600 10350 4600
Wire Wire Line
	10400 4900 10350 4900
Wire Wire Line
	10050 4600 10000 4600
Wire Wire Line
	10000 4900 10050 4900
Wire Wire Line
	3200 1150 3250 1150
Wire Wire Line
	3200 1550 3250 1550
Wire Wire Line
	2150 2950 2150 2850
Wire Wire Line
	9800 5850 9750 5850
Wire Wire Line
	9800 5950 9750 5950
Wire Wire Line
	9750 6050 9800 6050
Wire Wire Line
	9800 6250 9750 6250
Wire Wire Line
	9150 6250 9250 6250
Wire Wire Line
	9250 6050 9150 6050
Wire Wire Line
	9250 5950 9150 5950
Wire Wire Line
	9150 5850 9250 5850
Wire Wire Line
	3100 7150 3250 7150
Connection ~ 3150 7150
Wire Wire Line
	3150 6800 3150 6850
Wire Wire Line
	4300 6800 4300 6850
Wire Wire Line
	4250 7150 4450 7150
Connection ~ 4300 7150
Wire Wire Line
	2650 7150 2700 7150
Wire Wire Line
	3800 7150 3850 7150
Wire Wire Line
	3400 2150 3200 2150
Wire Wire Line
	1350 3050 1350 3000
Wire Wire Line
	1150 2550 1400 2550
Wire Wire Line
	4300 2950 4300 3100
Wire Wire Line
	4050 2950 4050 3100
Connection ~ 4300 3100
Wire Wire Line
	4300 2600 4300 2650
Wire Wire Line
	4050 2650 4050 2600
Connection ~ 4300 2600
Connection ~ 4400 7150
Connection ~ 3200 7150
Wire Wire Line
	10750 6150 10800 6150
Wire Wire Line
	10750 6250 10800 6250
Wire Wire Line
	4550 1050 4600 1050
Wire Wire Line
	1250 2300 1400 2300
Connection ~ 1250 2200
Wire Wire Line
	10750 6350 10800 6350
Wire Wire Line
	3400 1950 3200 1950
Wire Wire Line
	3200 1850 3400 1850
Wire Wire Line
	4550 950  4550 1050
Connection ~ 4550 1050
Wire Wire Line
	3200 1450 3750 1450
Wire Wire Line
	3200 1350 3700 1350
Wire Wire Line
	4550 2600 4550 2650
Wire Wire Line
	4550 3100 4550 2950
Wire Wire Line
	3200 1750 4000 1750
Wire Wire Line
	2450 2850 2450 3400
Wire Wire Line
	2550 2850 2550 3300
Wire Wire Line
	7450 5900 7550 5900
Connection ~ 7550 5900
Wire Wire Line
	7550 6300 7550 6250
Wire Wire Line
	8200 6300 8200 6250
Wire Wire Line
	8100 5900 8200 5900
Connection ~ 8200 5900
Wire Wire Line
	3750 1450 3750 1350
Wire Wire Line
	3750 1350 4600 1350
Wire Wire Line
	3700 1250 4600 1250
Wire Wire Line
	3700 1350 3700 1250
Wire Wire Line
	3200 1650 3250 1650
Wire Wire Line
	4300 1750 4300 1700
Wire Wire Line
	4300 1400 4300 1350
Connection ~ 4300 1350
Wire Wire Line
	4300 1200 4300 1250
Connection ~ 4300 1250
Wire Wire Line
	4300 900  4300 850 
Wire Wire Line
	2300 5050 2750 5050
Wire Wire Line
	3450 4950 3450 5100
Wire Wire Line
	9700 650  10050 650 
Wire Wire Line
	9400 750  9400 950 
Wire Wire Line
	8600 1600 8600 1500
Wire Wire Line
	8550 1400 8650 1400
Wire Wire Line
	8600 2500 8600 2400
Wire Wire Line
	8350 2800 8600 2800
Wire Wire Line
	8350 2800 8350 2650
Connection ~ 8450 2800
Wire Wire Line
	8350 2350 8350 2300
Wire Wire Line
	8350 2300 8650 2300
Wire Wire Line
	10050 2100 10200 2100
Wire Wire Line
	10150 1900 10150 2300
Wire Wire Line
	10050 1900 10150 1900
Wire Wire Line
	10050 2000 10150 2000
Connection ~ 10150 2000
Connection ~ 10150 2100
Wire Wire Line
	10150 2200 10050 2200
Wire Wire Line
	10150 2300 10050 2300
Connection ~ 10150 2200
Wire Wire Line
	10050 950  10050 1050
Wire Wire Line
	9850 1050 10200 1050
Wire Wire Line
	9850 1050 9850 950 
Connection ~ 10050 1050
Connection ~ 9850 650 
Connection ~ 10050 650 
Wire Wire Line
	8500 1500 8550 1500
Wire Wire Line
	8550 1500 8550 1400
Wire Wire Line
	8500 1600 8600 1600
Wire Wire Line
	1350 1150 1350 1050
Wire Wire Line
	3050 5500 3050 5700
Wire Wire Line
	2300 5650 3450 5650
Wire Wire Line
	3450 5650 3450 5400
Connection ~ 3050 5650
Wire Wire Line
	2750 5300 2750 5450
Wire Wire Line
	2300 5650 2300 5400
Wire Wire Line
	3350 5050 3450 5050
Connection ~ 3450 5050
Wire Wire Line
	1350 5500 1350 5650
Wire Wire Line
	900  5550 1700 5550
Wire Wire Line
	1700 5550 1700 5400
Connection ~ 1350 5550
Wire Wire Line
	900  5550 900  5500
Wire Wire Line
	1050 5050 1050 5300
Wire Wire Line
	1050 5150 900  5150
Connection ~ 900  5150
Connection ~ 1050 5150
Wire Wire Line
	1650 5050 1700 5050
Connection ~ 1700 5050
Wire Wire Line
	2300 4950 2300 5100
Connection ~ 2300 5050
Wire Wire Line
	9150 5950 9150 6350
Connection ~ 9150 6050
Connection ~ 9150 6250
Wire Wire Line
	3200 2550 3400 2550
Wire Notes Line
	400  3700 5250 3700
Wire Notes Line
	5250 3700 5250 400 
Wire Wire Line
	5050 3100 5050 2950
Wire Wire Line
	5050 2600 5050 2650
Wire Notes Line
	400  5950 7000 5950
Wire Notes Line
	4150 5950 4150 3700
Wire Notes Line
	7000 4050 7000 6550
Wire Notes Line
	7000 5100 11300 5100
Wire Notes Line
	8900 6500 8900 5100
Wire Notes Line
	11300 3200 6950 3200
Wire Notes Line
	6950 3200 6950 400 
Wire Notes Line
	7000 4050 11300 4050
Wire Notes Line
	9150 4050 9150 5100
Wire Wire Line
	1100 2400 1100 2450
Connection ~ 1100 2450
Wire Notes Line
	2150 5950 2150 3700
Wire Wire Line
	7550 5900 7550 5950
Wire Wire Line
	8200 5900 8200 5950
Wire Wire Line
	2450 5450 2450 5400
Wire Notes Line
	2650 5750 2650 5500
Wire Wire Line
	10750 6050 10800 6050
Wire Wire Line
	10750 5950 10800 5950
Wire Wire Line
	10750 5800 10750 5850
Wire Wire Line
	10750 5850 10800 5850
Wire Wire Line
	4050 2600 4550 2600
Wire Wire Line
	4050 3100 4550 3100
Wire Wire Line
	9400 800  9250 800 
Connection ~ 9400 800 
Wire Wire Line
	8850 800  8950 800 
Wire Wire Line
	950  2750 850  2750
Wire Wire Line
	850  2750 850  2650
Wire Wire Line
	1350 2700 1350 2550
Connection ~ 1350 2550
Wire Wire Line
	5000 1650 5000 1950
Wire Wire Line
	4400 2000 4400 1950
Wire Wire Line
	4850 2950 4850 3100
Wire Wire Line
	4850 3100 5050 3100
Wire Wire Line
	4850 2650 4850 2600
Wire Wire Line
	4850 2600 5050 2600
Connection ~ 5050 2600
Connection ~ 5050 3100
Wire Wire Line
	2550 3300 2750 3300
Wire Wire Line
	2450 3400 3150 3400
Wire Wire Line
	2250 2850 2250 2950
Wire Wire Line
	2350 2950 2350 2850
Wire Wire Line
	750  1300 800  1300
Wire Wire Line
	750  1800 800  1800
Wire Wire Line
	1100 1700 1100 1800
Wire Wire Line
	1100 1750 1400 1750
Wire Wire Line
	1400 1750 1400 1600
Wire Wire Line
	1400 1500 1400 1350
Wire Wire Line
	1400 1350 1100 1350
Wire Wire Line
	1100 1300 1100 1400
Wire Wire Line
	3400 2350 3200 2350
Wire Wire Line
	3200 2450 3400 2450
Wire Wire Line
	3200 2250 3400 2250
NoConn ~ 3200 1050
Connection ~ 1100 1750
Connection ~ 1100 1350
Wire Wire Line
	1300 1550 1300 1600
$Comp
L GND #PWR12
U 1 1
P 1300 1600
F 0 "#PWR12" H 1300 1350 50  0001 C CNN
F 1 "GND" H 850 1650 50  0001 C CNN
F 2 "" H 1300 1600 50  0001 C CNN
F 3 "" H 1300 1600 50  0001 C CNN
	1    1300 1600
	1    0    0    -1  
$EndComp
$Comp
L Crystal_GND24 Y1
U 1 1
P 1100 1550
F 0 "Y1" V 1150 1250 50  0000 L CNN
F 1 "24 MHz" V 1000 1100 50  0000 L CNN
F 2 "416F32022CKR:OSCSC49P160X120X45-4N" H 1100 1550 50  0001 C CNN
F 3 "" H 1100 1550 50  0001 C CNN
	1    1100 1550
	0    1    1    0   
$EndComp
$Comp
L LSM9DS1 U2
U 1 1
P 9350 1800
F 0 "U2" H 8800 2550 50  0000 C CNN
F 1 "LSM9DS1" H 9450 1550 50  0000 C CIB
F 2 "LSM9DS1:PQFN24P43_350X300X102L35X23N" H 10850 2550 50  0001 C CNN
F 3 "" H 9350 1900 50  0001 C CNN
	1    9350 1800
	1    0    0    -1  
$EndComp
Wire Wire Line
	8600 1500 8650 1500
Wire Wire Line
	9250 2650 9450 2650
Wire Wire Line
	9250 2650 9250 2600
Wire Wire Line
	9450 2650 9450 2600
Connection ~ 9350 2650
Wire Wire Line
	8600 2400 8650 2400
$Comp
L GND #PWR8
U 1 1
P 10200 1050
F 0 "#PWR8" H 10200 800 50  0001 C CNN
F 1 "GND" H 10205 877 50  0001 C CNN
F 2 "" H 10200 1050 50  0001 C CNN
F 3 "" H 10200 1050 50  0001 C CNN
	1    10200 1050
	0    -1   1    0   
$EndComp
Wire Wire Line
	9350 1000 9350 950 
Wire Wire Line
	9350 950  9450 950 
Wire Wire Line
	9450 950  9450 1000
Connection ~ 9400 950 
Wire Wire Line
	9650 1000 9650 950 
Wire Wire Line
	9650 950  9750 950 
Wire Wire Line
	9750 950  9750 1000
Wire Wire Line
	9700 950  9700 650 
Connection ~ 9700 950 
Wire Wire Line
	8500 1900 8650 1900
Wire Wire Line
	8500 2000 8650 2000
Wire Wire Line
	10050 1600 10200 1600
Wire Wire Line
	8550 1700 8550 1800
Wire Wire Line
	8550 1700 8650 1700
Wire Wire Line
	8550 1800 8650 1800
Connection ~ 8550 1750
$Comp
L +3V3 #PWR19
U 1 1
P 8550 2100
F 0 "#PWR19" H 8550 1950 50  0001 C CNN
F 1 "+3V3" V 8550 2350 50  0000 C CNN
F 2 "" H 8550 2100 50  0001 C CNN
F 3 "" H 8550 2100 50  0001 C CNN
	1    8550 2100
	0    -1   -1   0   
$EndComp
Wire Wire Line
	8550 2100 8650 2100
$Comp
L +3V3 #PWR10
U 1 1
P 10200 1450
F 0 "#PWR10" H 10200 1300 50  0001 C CNN
F 1 "+3V3" V 10200 1700 50  0000 C CNN
F 2 "" H 10200 1450 50  0001 C CNN
F 3 "" H 10200 1450 50  0001 C CNN
	1    10200 1450
	0    1    1    0   
$EndComp
Wire Wire Line
	10200 1500 10050 1500
Wire Wire Line
	10200 1400 10200 1500
Wire Wire Line
	10050 1400 10200 1400
Connection ~ 10200 1450
NoConn ~ 10050 1700
NoConn ~ 900  1550
$EndSCHEMATC
